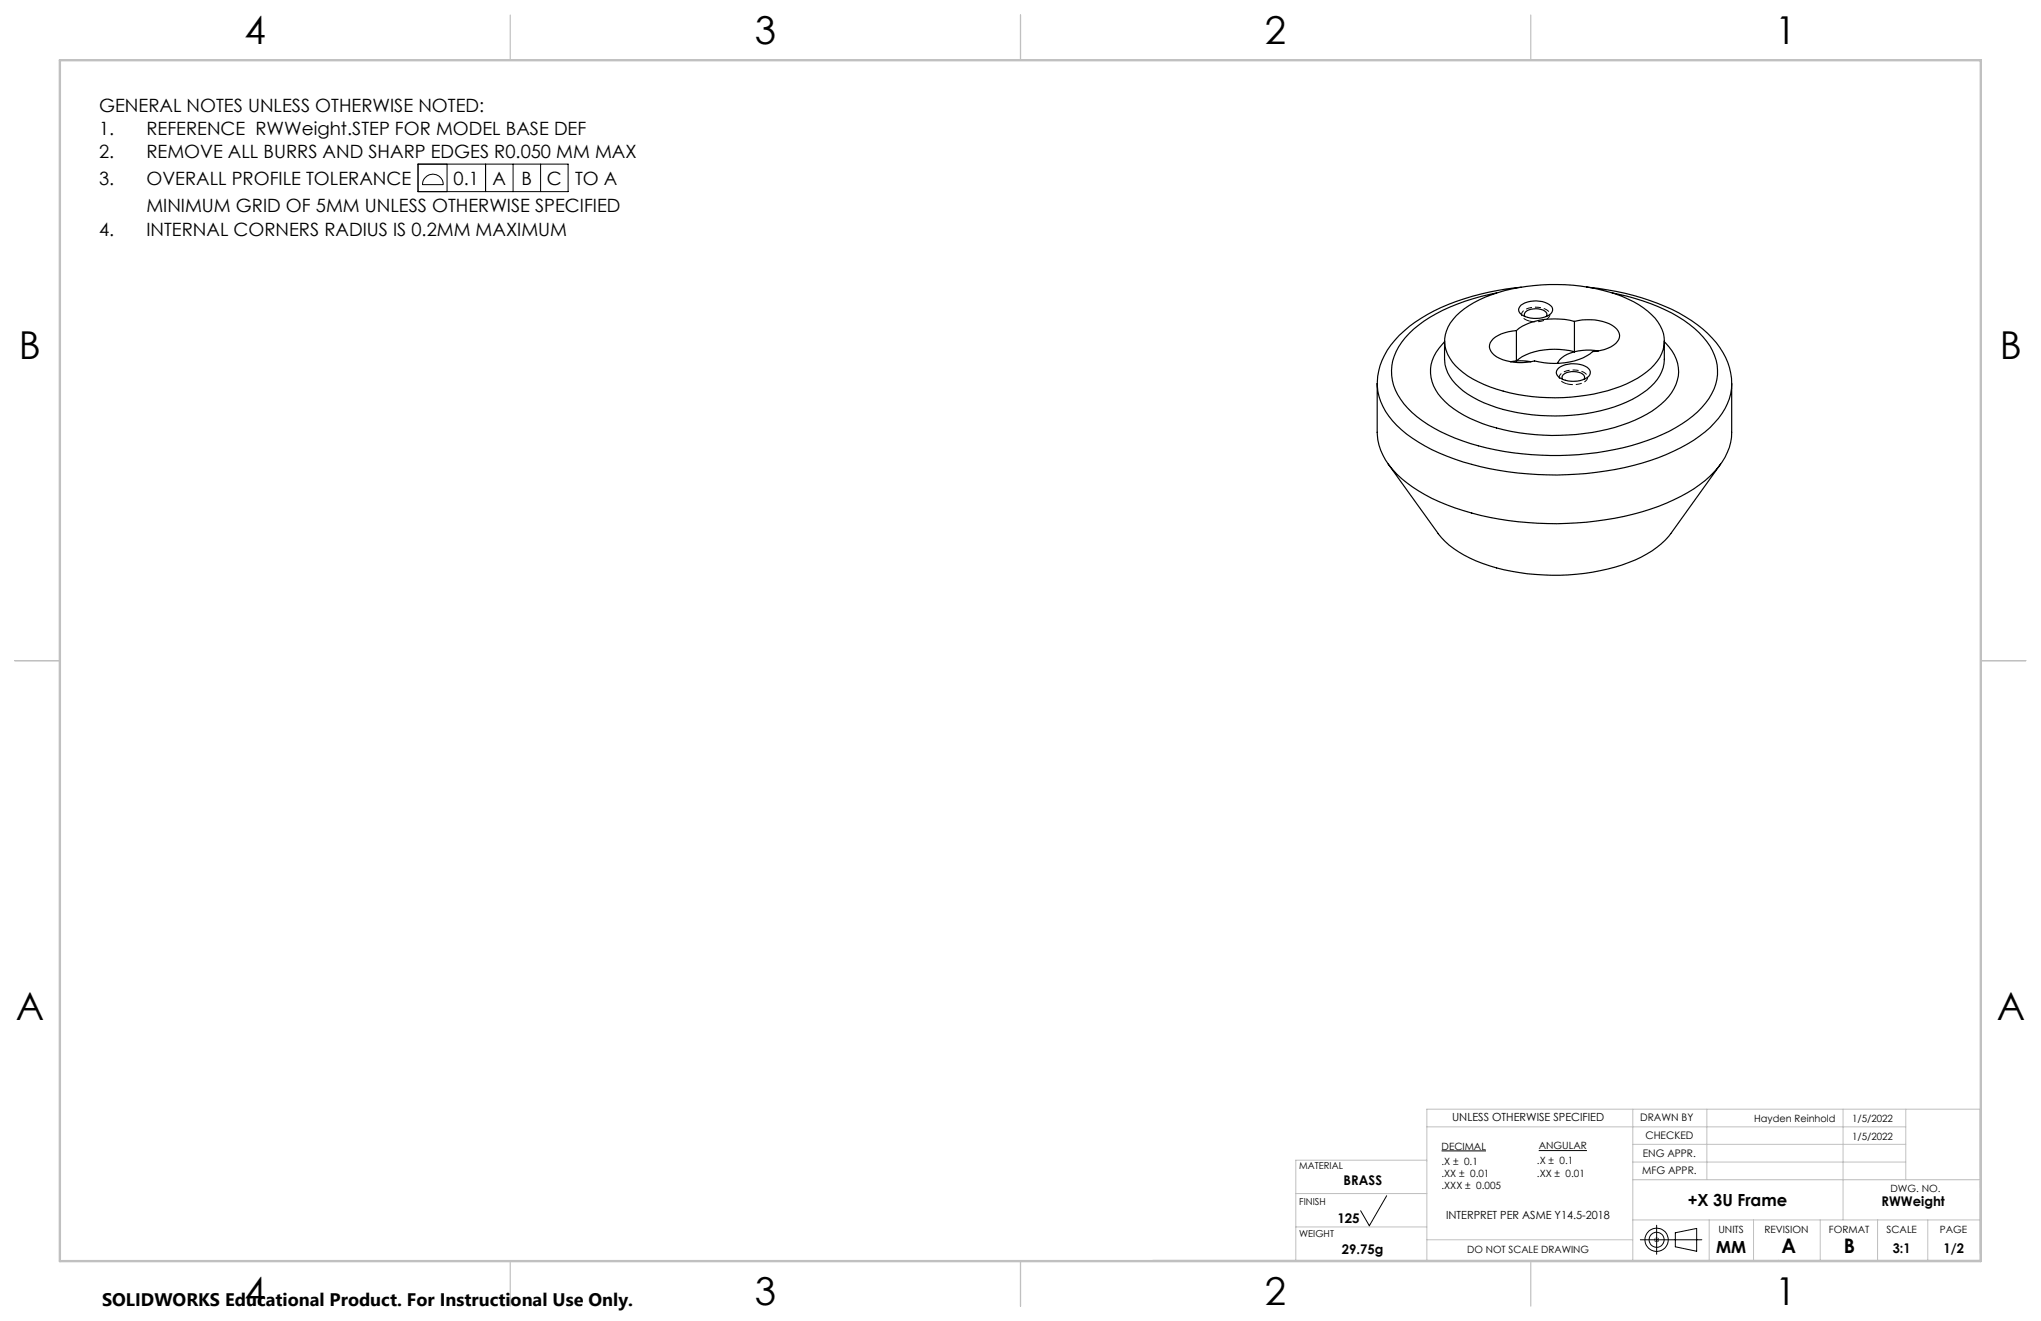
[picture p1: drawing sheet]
<svg xmlns="http://www.w3.org/2000/svg" width="432mm" height="279mm" viewBox="0 0 432 279" stroke-linecap="round" stroke-linejoin="round" font-family="sans-serif">
<g fill="none" stroke="#000" stroke-width=".21">
<path d="M88.4 34.7h31.8v5.8h-31.8zM90 37.5a2.18 2.18 0 0 1 2.4-.5 2.18 2.18 0 0 1 1.4 2.1h-4.4a1.95 1.95 0 0 1 .6-1.6zM94.6 34.7v5.8M102.7 34.7v5.8M108.5 34.7v5.8M114.4 34.7v5.8M293.4 252.9l-3.7 6.4-1.8-3.2M305 243.4h9.4M325.5 243.4h10.2M350.5 259.2v6.1M347 262.2h13M350.1 261.9l.7 .7"/>
<path d="M350.8 261.9l-.7 .7M354.4 260.7l4.6-.9v4.9l-4.6-1z"/>
<circle cx="350.5" cy="262.2" r="2.45"/>
<circle cx="350.5" cy="262.2" r="1.59"/>
</g>
<g fill="none" stroke="#c0c0c0" stroke-width=".21">
<path d="M301.9 238.3h101.3M345.4 234.6v32M361.1 234.6v14.9M389.9 234.6v23.4M403.2 234.6v14.9M274.1 252.4h27.8M274.1 259.5h27.8M301.9 245.4h-27.8v21.2M345.4 249.5h73.5M345.4 258h73.5M345.4 242h57.8M345.4 245.8h57.8"/>
<path d="M361.6 258v8.6M371 258v8.6M385.1 258v8.6M397.2 258v8.6M407.8 258v8.6M243.9 266.6h175M301.9 262.2h43.5M350 262.2h1M350.1 261.9l.7 .7M350.5 261.7v1M350.8 261.9l-.7 .7M418.9 265.1v-30.5h-117v32"/>
</g>
<path d="M323.5 67.9a1.48 1.48 0 0 1-1.5-1.7 4.3 4.3 0 0 1 4.9-.8 1.15 1.15 0 0 1 1 1.1 1.15 1.15 0 0 1-.9 1.1l-1.6 .4-1.9-.1M331.5 81.2a1.48 1.48 0 0 1-1.5-1.8 4.3 4.3 0 0 1 4.9-.7 1.15 1.15 0 0 1 1 1.1 1.15 1.15 0 0 1-1 1.1l-1.5 .4-1.9-.1" fill="none" stroke="#000" stroke-width=".21" stroke-dasharray="1.3 .6" stroke-linecap="butt"/>
<path d="M418.9 234.6v32" fill="none" stroke="#c0c0c0" stroke-width=".21" stroke-dasharray="15.2 1.3 1.3 1.3" stroke-dashoffset="1.2"/>
<path d="M108 3.2v9.5M215.9 3.2v9.5M323.8 3.2v9.5M3.1 139.7h9.6M419.1 139.7h9.5M108 266.7v9.6M215.9 266.7v9.6M323.8 266.7v9.6" fill="none" stroke="#c0c0c0" stroke-width=".25"/>
<path d="M12.7 12.7h406.4v254h-406.4z" fill="none" stroke="#c0c0c0" stroke-width=".5"/>
<g fill="none" stroke="#000" stroke-width=".25">
<path d="M305.6 72.3a8.5 8.5 0 0 0-2.8 7.5 11.1 11.1 0 0 0 5.8 7.4 40.5 40.5 0 0 0 21.4 4.9 38.9 38.9 0 0 0 19.5-5.1 11.5 11.5 0 0 0 5.6-7.4 8.5 8.5 0 0 0-3-7.3M305.6 72.1v3.9a8.5 8.5 0 0 0 4 6.7 30.8 30.8 0 0 0 16.2 5.2 37.2 37.2 0 0 0 20.6-4 10.5 10.5 0 0 0 5.6-7l.1-4.8M308.1 66.7a26 26 0 0 1 14.9-6.1 39.6 39.6 0 0 1 22.6 3.2 12.3 12.3 0 0 1 6.3 6.8 7.9 7.9 0 0 1-3.5 8 28 28 0 0 1-14.4 5.2 38.7 38.7 0 0 1-22.4-3.6 11.2 11.2 0 0 1-5.9-6.9 7.6 7.6 0 0 1 2.4-6.6zM316.7 61.9a38.3 38.3 0 0 0-17.6 7.7 11.6 11.6 0 0 0-4.5 10.8 15.2 15.2 0 0 0 7.5 9.4 49.8 49.8 0 0 0 23.9 6.5 57.3 57.3 0 0 0 27.2-5.1 20.8 20.8 0 0 0 8.9-7.9 10 10 0 0 0-1.8-12 29.8 29.8 0 0 0-14.4-8.2l-4.8-1.2M320.8 76.3l-1.3 .2M320.8 76.3h1.9l1.2 .2M320.8 69.9v6.4M321.8 64.6a5.4 5.4 0 0 1 6.6 .4 1.43 1.43 0 0 1-1 1.9 5.7 5.7 0 0 1-5.9-.7 1.11 1.11 0 0 1 .3-1.6zM321.8 60.7a48.8 48.8 0 0 0-22.4 7.5 17.5 17.5 0 0 0-7.7 10.3l-.3 2.6M322.6 67a1 1 0 0 1 .9-1.5 3.4 3.4 0 0 1 3.7 .8l-.1 .7M329.7 77.9a5.7 5.7 0 0 1 6.4 .1 1.28 1.28 0 0 1-.7 2.1 5.5 5.5 0 0 1-5.9-.7 1.07 1.07 0 0 1 .2-1.5zM333.1 68a15 15 0 0 0-11.7 1.4l-.6 .5"/>
<path d="M333.1 68a10.6 10.6 0 0 1 8.5 1.2 2.16 2.16 0 0 1 1.1 2 2.16 2.16 0 0 1-1.4 1.8l-1.9 .9-2.5 .5a13.1 13.1 0 0 1-10.2 2.3l-2-.4a10.8 10.8 0 0 1-8.6-1.2 2.18 2.18 0 0 1 .3-3.8l1.9-.9 2.5-.5M333.1 74.4a5 5 0 0 0-3.6 2.4M333.1 74.4a15.2 15.2 0 0 0-11.7 1.5l-.6 .4M333.1 68v6.4M335.7 60.7a51.7 51.7 0 0 1 20.9 6.3 19.7 19.7 0 0 1 9.3 10.8 11.5 11.5 0 0 1-3.2 11.6 33.3 33.3 0 0 1-15.4 8.6 69 69 0 0 1-39.5-.9 31.4 31.4 0 0 1-13.2-8.1 12.2 12.2 0 0 1-3.2-7.9M338.2 74.2l-2.6-.2-2.5 .4M291.4 81.1v10.3a13.4 13.4 0 0 0 5.1 9.8 41.1 41.1 0 0 0 18.7 8.2 68.9 68.9 0 0 0 35.7-2.3 28.7 28.7 0 0 0 12.7-8.4 11.9 11.9 0 0 0 2.8-7.3v-10.3M293.7 98.1l10.6 14.8a19.5 19.5 0 0 0 9.4 6.3 46.9 46.9 0 0 0 32.2-.7 18.8 18.8 0 0 0 7.6-5.6l10.5-14.8M330.6 80.2a1.01 1.01 0 0 1 .8-1.4 3.5 3.5 0 0 1 3.8 .8l-.1 .6"/>
</g>
<g font-size="8.1">
<text x="51.7" y="9.3">4</text>
<text x="159.7" y="9.3">3</text>
<text x="267.6" y="9.3">2</text>
<text x="375.6" y="9.3">1</text>
<text x="4" y="76">B</text>
<text x="423.1" y="76">B</text>
<text x="3.3" y="215.7">A</text>
<text x="422.4" y="215.7">A</text>
<text x="51.7" y="276">4</text>
<text x="159.7" y="276">3</text>
<text x="267.6" y="276">2</text>
<text x="375.6" y="276">1</text>
</g>
<g font-size="4.2">
<text x="376.9" y="265">A</text>
<text x="390.1" y="265">B</text>
</g>
<g font-size="3.9">
<text x="21" y="23.7">GENERAL NOTES UNLESS OTHERWISE NOTED:</text>
<text x="21" y="28.6">1.</text>
<text x="31" y="28.6">REFERENCE RWWeight.STEP FOR MODEL BASE DEF</text>
<text x="21" y="33.5">2.</text>
<text x="31" y="33.5">REMOVE ALL BURRS AND SHARP EDGES R0.050 MM MAX</text>
<text x="21" y="39.1">3.</text>
<text x="31" y="39.1">OVERALL PROFILE TOLERANCE</text>
<text x="96" y="39.1">0.1</text>
<text x="104.2" y="39.1">A</text>
<text x="110.4" y="39.1">B</text>
<text x="115.7" y="39.1">C</text>
<text x="121.7" y="39.1">TO A</text>
<text x="31" y="44.9">MINIMUM GRID OF 5MM UNLESS OTHERWISE SPECIFIED</text>
<text x="21" y="49.8">4.</text>
<text x="31" y="49.8">INTERNAL CORNERS RADIUS IS 0.2MM MAXIMUM</text>
</g>
<text font-size="3.8" x="21.6" y="276.3">SOLIDWORKS Educational Product. For Instructional Use Only.</text>
<g font-size="3.5">
<text x="357" y="255">+X 3U Frame</text>
<text x="363.1" y="265">MM</text>
</g>
<g font-size="2.8">
<text x="284.3" y="250.7">BRASS</text>
<text x="398.1" y="255">RWWeight</text>
<text x="282.9" y="258.6">125</text>
<text x="283.9" y="265.3">29.75g</text>
<text x="400.5" y="265">3:1</text>
<text x="411.2" y="265">1/2</text>
</g>
<g font-size="2.4">
<text x="307.2" y="237.2">UNLESS OTHERWISE SPECIFIED</text>
<text x="305.9" y="257.8">INTERPRET PER ASME Y14.5-2018</text>
</g>
<g font-size="2.2">
<text x="347" y="237.2">DRAWN BY</text>
<text x="347.6" y="244.7">ENG APPR.</text>
<text x="348.1" y="240.9">CHECKED</text>
<text x="347.4" y="248.4">MFG APPR.</text>
</g>
<g font-size="2.1">
<text x="371.1" y="237.4">Hayden Reinhold</text>
<text x="391.8" y="237.4">1/5/2022</text>
<text x="305" y="243.2">DECIMAL</text>
<text x="325.5" y="243.1">ANGULAR</text>
<text x="391.8" y="241.1">1/5/2022</text>
<text x="304.9" y="246.3">.X ± 0.1</text>
<text x="304.9" y="248.9">.XX ± 0.01</text>
<text x="304.9" y="251.5">.XXX ± 0.005</text>
<text x="325.2" y="246.2">.X ± 0.1</text>
<text x="325.2" y="248.9">.XX ± 0.01</text>
<text x="400" y="252.1">DWG. NO.</text>
<text x="363.5" y="260.7">UNITS</text>
<text x="373.3" y="260.7">REVISION</text>
<text x="386.9" y="260.7">FORMAT</text>
<text x="399.1" y="260.7">SCALE</text>
<text x="410.4" y="260.7">PAGE</text>
<text x="310.4" y="265">DO NOT SCALE DRAWING</text>
</g>
<g font-size="2">
<text x="274.9" y="247.3">MATERIAL</text>
<text x="274.9" y="254.8">FINISH</text>
<text x="274.9" y="261.7">WEIGHT</text>
</g>
</svg>
